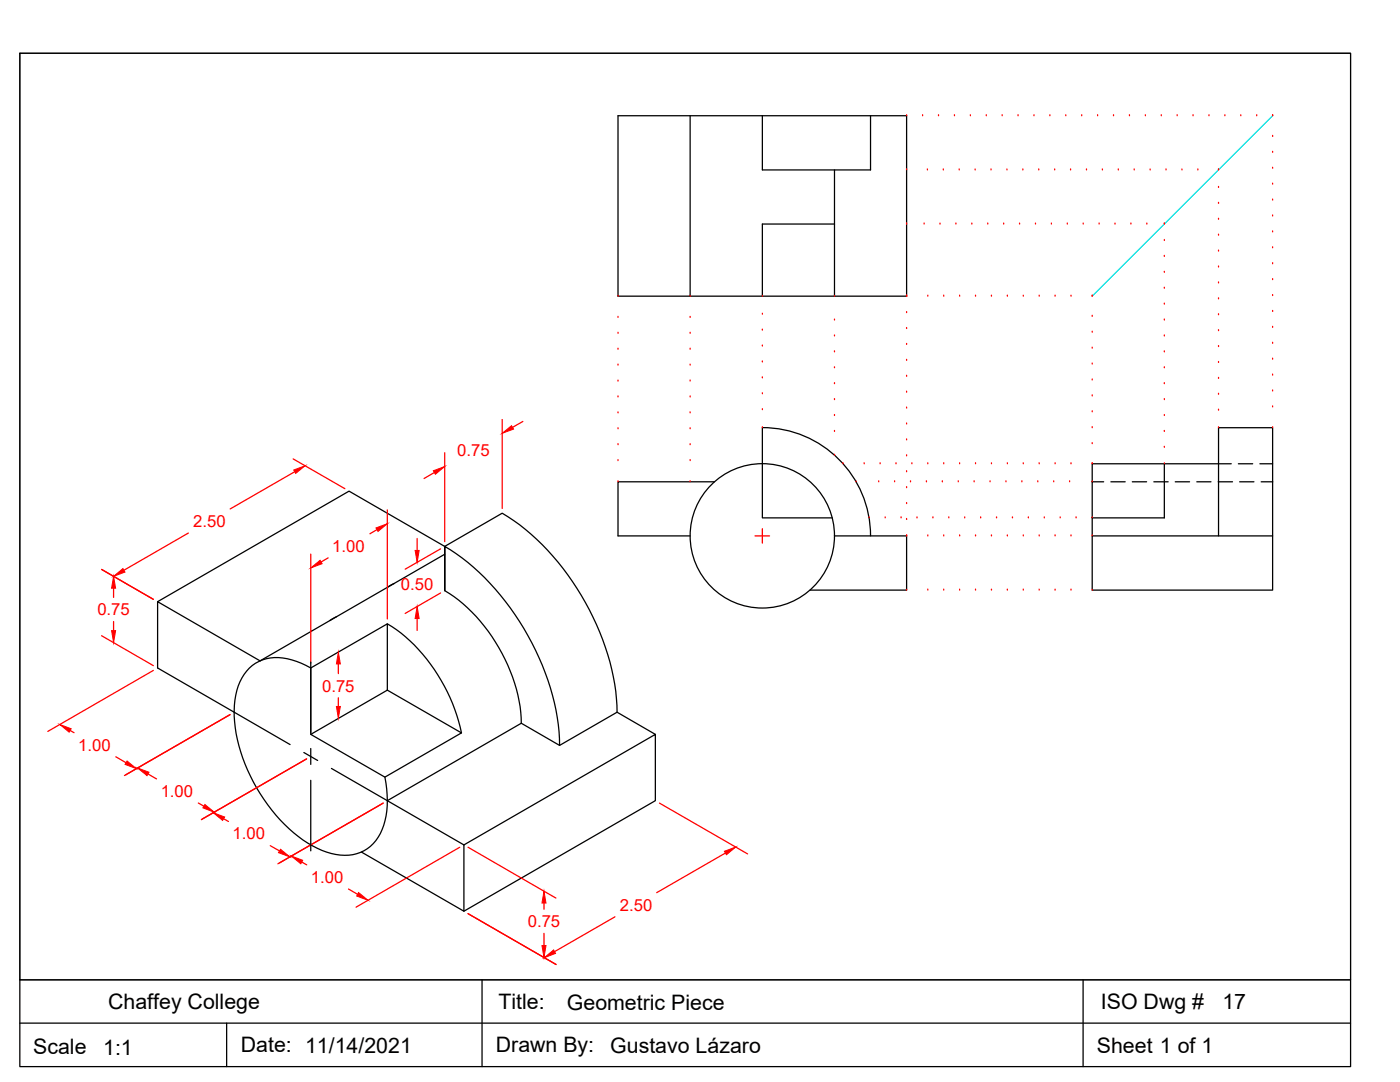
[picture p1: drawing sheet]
<svg xmlns="http://www.w3.org/2000/svg" width="279mm" height="216mm" viewBox="0 0 279 216" stroke-linecap="round" stroke-linejoin="round" font-family="sans-serif">
<!-- layer: Layer1 -->
<g fill="none" stroke="#000" stroke-width=".25">
<path d="M123.3 23.1h57.6v36h-57.6zM137.7 23.1v36M152.1 23.1v10.8h21.6v-10.8M166.5 33.9v25.2M166.5 44.7h-14.4v14.4M142.6 96.1h-19.3v10.8h14.4M152.1 85.3a21.6 21.6 0 0 1 21.6 21.6M152.1 85.3v18h14M232.4 92.5v10.8h-14.4M243.2 92.5h-25.2v25.3h36v-32.5h-10.8v21.6M78.7 116.4l-1.4 .8M88.8 110.6l-36.9 21.3-20.4-11.8v13.2l15.2 8.8"/>
<path d="M88.8 109l-19.1-11-38.2 22.1M88.8 109v8.9v-8.9a49 49 0 0 1 18.8 22.2 43.4 43.4 0 0 1 4.1 17.5M88.8 109l11.4-6.6a49.2 49.2 0 0 1 18.8 22.2 44.2 44.2 0 0 1 4.1 17.5M88.8 117.9a34.1 34.1 0 0 1 15 23.1l.2 3.3M166.5 106.9h14.4v10.9h-19.2M218 106.9h36M62 133.3l15.3-8.8v13.2l-15.3 8.8 14.8 8.6 15.3-8.9-14.8-8.5M67.2 123l-1.4 .8M77.3 124.5a33.5 33.5 0 0 1 13.9 18.2l.9 3.5M62 146.5v-13.2a12 12 0 0 0-9.6-1.6 9.2 9.2 0 0 0-5.5 8 29 29 0 0 0 4.3 17.5 30 30 0 0 0 12.1 12.1 10.3 10.3 0 0 0 9.3 .5 9.4 9.4 0 0 0 4.4-7l.3-3.1-.1-2.3-.4-2.3M130.8 146.5l-7.7-4.4-11.4 6.6-7.7-4.4-26.7 15.5 15.3 8.8M92.6 168.6v13.2l-20.5-11.8"/>
<path d="M92.6 168.6l38.2-22.1v13.3l-38.2 22"/>
<circle cx="152.1" cy="106.9" r="14.4"/>
</g>
<g fill="none" stroke="#f00" stroke-width=".25">
<path d="M58.5 91.6l10.3 5.9M58.8 94.1l-12.9 7.5M86.7 94.3l-2.1 1.2M88.8 90.3v17.8M100.2 83.7v17.8M104.4 84.1l-2.1 1.2M20.3 113.6l10.3 6M22.7 117.4v1.8M37.6 106.4l-12.9 7.4M62 110.6v21.7M65.5 111.3l-1.4 .8M75.2 105.7l-1.4 .8"/>
<path d="M77.3 101.7v21.8M83.2 107.4v2.4M87.9 118.3l-7 4.1M87.9 109.5l-7 4.1M150.7 106.9h2.9M152.1 105.5v2.9M20.3 126.9l10.3 5.9M22.7 124v1.8M30.6 133.8l-21.1 12.1M67.5 132.5v1.9M67.5 139.2v1.8M83.2 123.4v2.4"/>
<path d="M14 145.8l.8 .4M23.1 151l2 1.2M29.5 154.4l1.7 1M45.9 142.6l-21.1 12.1M61.2 151.4l-21 12.2M39.6 160.2l1.1 .7M44.6 163.4l1 .5M53.9 168.7l1.9 1.1M60.2 172l1 .6M69.6 177.4l1.8 1.1M76.5 160.3l-21 12.1M91.8 169.1l-20.7 11.9"/>
<path d="M93.4 169.1l17.5 10.1M131.6 160.3l17.6 10.1M144.8 170.2l-13.7 7.9M93.4 182.3l17.6 10.2M108.6 180.2v1.2M108.6 186.2v2.5M122.7 182.9l-12 7"/>
</g>
<g fill="#f00" stroke="#f00" stroke-width=".2">
<path d="M22.7 115l1.8-1.5 .4 .7z"/>
<path d="M58.6 93.8l2.3-.9-1.9 1.6z"/>
<path d="M22.7 115l.4 2.4h-.8z"/>
<path d="M22.3 125.8h.8l-.4 2.4z"/>
<path d="M11.9 144.6l2.3 .8-.4 .7z"/>
<path d="M25.4 151.8l1.8 1.6-2.2-.9z"/>
<path d="M40.9 160.5l1.9 1.6-2.3-.9z"/>
<path d="M27.5 153.2l2.2 .9-.4 .7z"/>
<path d="M56 169.5l1.8 1.5-2.2-.9z"/>
<path d="M42.6 162.2l2.2 .8-.4 .7z"/>
<path d="M58.1 170.8l2.3 .9-.4 .7z"/>
<path d="M71.6 178.1l1.8 1.5-2.2-.8z"/>
<path d="M108.6 177.8l.4 2.4h-.8z"/>
<path d="M108.2 188.7h.8l-.4 2.4z"/>
<path d="M108.6 191.1l1.9-1.6 .4 .7z"/>
<path d="M144.6 169.9l2.2-.9-1.8 1.6z"/>
<path d="M86.5 93.9l2.3-.8-1.9 1.5z"/>
<path d="M100.2 86.5l1.9-1.6 .4 .7z"/>
<path d="M83.2 121l.5 2.4h-.9z"/>
<path d="M82.8 109.8h.9l-.5 2.4z"/>
<path d="M75 105.3l2.3-.8-1.9 1.5z"/>
<path d="M62 113.3l1.9-1.5 .4 .7z"/>
<path d="M67.5 130.1l.4 2.4h-.8z"/>
<path d="M67.1 141h.8l-.4 2.3z"/>
</g>
<!-- layer: Center Line -->
<path d="M62 132.1v14.1M46.7 142.1l11.2 6.5M60.6 150.2l2.8 1.5M62 149.4v3.1M62 155.7v14.1M66.1 153.3l11.2 6.5" fill="none" stroke="#000" stroke-width=".25"/>
<!-- layer: Layer1 -->
<path d="M254 23.1l-36 36" fill="none" stroke="#0ff" stroke-width=".25"/>
<!-- layer: Hidden -->
<path d="M218 96.1h2.3M221.7 96.1h2.9M226 96.1h2.8M230.3 96.1h2.8M234.5 96.1h2.9M238.8 96.1h2.9M243.1 96.1h2.9M243.2 92.5h2.5M247.1 92.5h2.9M247.4 96.1h2.9M251.4 92.5h2.6M251.7 96.1h2.3" fill="none" stroke="#000" stroke-width=".25"/>
<!-- layer: Relational Lines -->
<g fill="none" stroke="#f00" stroke-width=".25">
<path d="M180.9 23.1h.1M180.9 33.9h.1M184.1 23.1h.1M185.1 33.9h.1M187.3 23.1h.1M188.3 33.9h.1M190.5 23.1h.1M191.4 33.9h.1M193.7 23.1h.1M194.6 33.9h.1M196.8 23.1h.1M197.8 33.9h.1"/>
<path d="M200 23.1h.1M201 33.9h.1M203.2 23.1h.1M204.1 33.9h.1M206.4 23.1h.1M207.3 33.9h.1M209.5 23.1h.1M210.5 33.9h.1M212.7 23.1h.1M213.7 33.9h.1M215.9 23.1h.1M216.8 33.9h.1"/>
<path d="M219.1 23.1h.1M220 33.9h.1M222.2 23.1h.1M223.2 33.9h.1M225.4 23.1h.1M226.4 33.9h.1M228.6 23.1h.1M229.5 33.9h.1M231.8 23.1h.1M232.7 33.9h.1M234.9 23.1h.1M235.9 33.9h.1"/>
<path d="M238.1 23.1h.1M239.1 33.9h.1M241.3 23.1h.1M243.2 33.9h.1M243.2 37.4h.1M244.5 23.1h.1M247.6 23.1h.1M250.8 23.1h.1M254 23.1h.1M254 39.9h.1M254 36.7h.1M254 33.6h.1"/>
<path d="M254 30.4h.1M254 27.2h.1M123.3 59.1h.1M137.7 59.1h.1M152.1 59.1h.1M166.5 59.1h.1M180.9 59.1h.1M180.9 44.7h.1M184.4 44.7h.1M185.2 59.1h.1M187.6 44.7h.1M188.3 59.1h.1"/>
<path d="M190.8 44.7h.1M191.5 59.1h.1M194 44.7h.1M194.7 59.1h.1M197.1 44.7h.1M197.9 59.1h.1M200.3 44.7h.1M201 59.1h.1M203.5 44.7h.1M204.2 59.1h.1M206.7 44.7h.1M207.4 59.1h.1"/>
<path d="M209.8 44.7h.1M210.6 59.1h.1M213 44.7h.1M213.7 59.1h.1M216.2 44.7h.1M218 59.1h.1M219.4 44.7h.1M222.5 44.7h.1M225.7 44.7h.1M228.9 44.7h.1M232.4 44.7h.1M232.4 48h.1"/>
<path d="M232.4 51.2h.1M232.4 54.3h.1M232.4 57.5h.1M243.2 40.6h.1M243.2 43.8h.1M243.2 46.9h.1M243.2 50.1h.1M243.2 53.3h.1M243.2 56.5h.1M243.2 59.6h.1M254 59h.1M254 55.8h.1"/>
<path d="M254 52.6h.1M254 49.4h.1M254 46.3h.1M254 43.1h.1M123.3 63.3h.1M123.3 66.5h.1M123.3 69.7h.1M123.3 72.9h.1M123.3 76h.1M123.3 79.2h.1M137.7 79.2h.1M137.7 76h.1"/>
<path d="M137.7 72.9h.1M137.7 69.7h.1M137.7 66.5h.1M137.7 63.3h.1M152.1 62.7h.1M152.1 65.9h.1M152.1 69h.1M152.1 72.2h.1M152.1 75.4h.1M152.1 78.6h.1M166.5 79.7h.1M166.5 76.6h.1"/>
<path d="M166.5 73.4h.1M166.5 70.2h.1M166.5 67h.1M166.5 63.9h.1M180.9 78.3h.1M180.9 75.1h.1M180.9 71.9h.1M180.9 68.7h.1M180.9 65.6h.1M180.9 62.4h.1M218 79h.1M218 75.8h.1"/>
<path d="M218 72.6h.1M218 69.5h.1M218 66.3h.1M218 63.1h.1M232.4 60.7h.1M232.4 63.9h.1M232.4 67h.1M232.4 70.2h.1M232.4 73.4h.1M232.4 76.6h.1M232.4 79.7h.1M243.2 62.8h.1"/>
<path d="M243.2 66h.1M243.2 69.2h.1M243.2 72.3h.1M243.2 75.5h.1M243.2 78.7h.1M254 78h.1M254 74.8h.1M254 71.7h.1M254 68.5h.1M254 65.3h.1M254 62.1h.1M123.3 82.4h.1"/>
<path d="M123.3 85.6h.1M123.3 88.7h.1M123.3 91.9h.1M123.3 96.1h.1M137.7 96.1h.1M137.7 91.9h.1M137.7 88.7h.1M137.7 85.6h.1M137.7 82.4h.1M152.1 81.7h.1M152.1 85.3h.1M166.5 90.8h.1"/>
<path d="M166.5 86.1h.1M166.5 82.9h.1M168.2 92.5h.1M170.8 96.1h.1M172.5 92.5h.1M175.4 96.1h.1M175.6 92.5h.1M178.5 96.1h.1M178.8 92.5h.1M180.9 97.3h.1M180.9 94.1h.1M180.9 91h.1"/>
<path d="M180.9 87.8h.1M180.9 84.6h.1M180.9 81.4h.1M181.7 96.1h.1M182 92.5h.1M184.9 96.1h.1M185.2 92.5h.1M188.1 96.1h.1M188.3 92.5h.1M191.2 96.1h.1M191.5 92.5h.1M194.4 96.1h.1"/>
<path d="M194.7 92.5h.1M197.6 96.1h.1M197.9 92.5h.1M200.8 96.1h.1M201 92.5h.1M203.9 96.1h.1M204.2 92.5h.1M207.1 96.1h.1M207.4 92.5h.1M210.3 96.1h.1M210.6 92.5h.1M213.5 96.1h.1"/>
<path d="M213.7 92.5h.1M218 92.5h.1M218 88.5h.1M218 85.3h.1M218 82.2h.1M218 96.1h.1M232.4 82.9h.1M232.4 86.1h.1M232.4 89.3h.1M232.4 92.5h.1M243.2 81.9h.1M243.2 85.3h.1"/>
<path d="M254 85.3h.1M254 81.2h.1M173.4 103.3h.1M176.7 103.3h.1M179.8 103.3h.1M180.9 106.9h.1M180.9 103.7h.1M180.9 100.5h.1M180.9 117.8h.1M183 103.3h.1M185.2 106.9h.1M185.2 117.8h.1"/>
<path d="M186.2 103.3h.1M188.3 106.9h.1M188.3 117.8h.1M189.4 103.3h.1M191.5 106.9h.1M191.5 117.8h.1M192.5 103.3h.1M194.7 106.9h.1M194.7 117.8h.1M195.7 103.3h.1M197.9 106.9h.1M197.9 117.8h.1"/>
<path d="M198.9 103.3h.1M201 106.9h.1M201 117.8h.1M202.1 103.3h.1M204.2 106.9h.1M204.2 117.8h.1M205.2 103.3h.1M207.4 106.9h.1M207.4 117.8h.1M208.4 103.3h.1M210.6 106.9h.1M210.6 117.8h.1"/>
<path d="M211.6 103.3h.1M213.7 106.9h.1M213.7 117.8h.1M214.8 103.3h.1M218 106.9h.1M218 117.8h.1M218 103.3h.1"/>
</g>
<!-- layer: 0 -->
<path d="M4 10.6h265.5v202.2h-265.5zM4 195.5h265.5M96.2 195.5v17.3M216.2 195.5v17.3M4 204.2h265.5M45.2 204.2v8.6" fill="none" stroke="#000" stroke-width=".25"/>
<!-- layer: Layer1 -->
<path d="M4 10.6h265.5v184.9h-265.5z" fill="none" stroke="#000" stroke-width=".2"/>
<g font-size="4.3">
<text x="21.6" y="201.3">Chaffey College</text>
<text x="99.5" y="201.4">Title:</text>
<text x="113.1" y="201.5">Geometric Piece</text>
<text x="219.7" y="201.3">ISO Dwg #</text>
<text x="243.9" y="201.3">17</text>
<text x="48.1" y="209.9">Date: 11/14/2021</text>
<text x="99" y="209.9">Drawn By:</text>
<text x="6.6" y="210.3">Scale</text>
<text x="20.6" y="210.4">1:1</text>
<text x="121.8" y="210">Gustavo Lázaro</text>
<text x="218.9" y="210">Sheet 1 of 1</text>
</g>
<g font-size="3.3" fill="#f00">
<text x="91.2" y="91">0.75</text>
<text x="38.6" y="105.1">2.50</text>
<text x="66.3" y="110.1">1.00</text>
<text x="80" y="117.8">0.50</text>
<text x="19.4" y="122.8">0.75</text>
<text x="64.3" y="138">0.75</text>
<text x="15.6" y="149.8">1.00</text>
<text x="32.1" y="159">1.00</text>
<text x="46.4" y="167.5">1.00</text>
<text x="62" y="176.1">1.00</text>
<text x="105.3" y="185">0.75</text>
<text x="123.7" y="181.7">2.50</text>
</g>
</svg>
